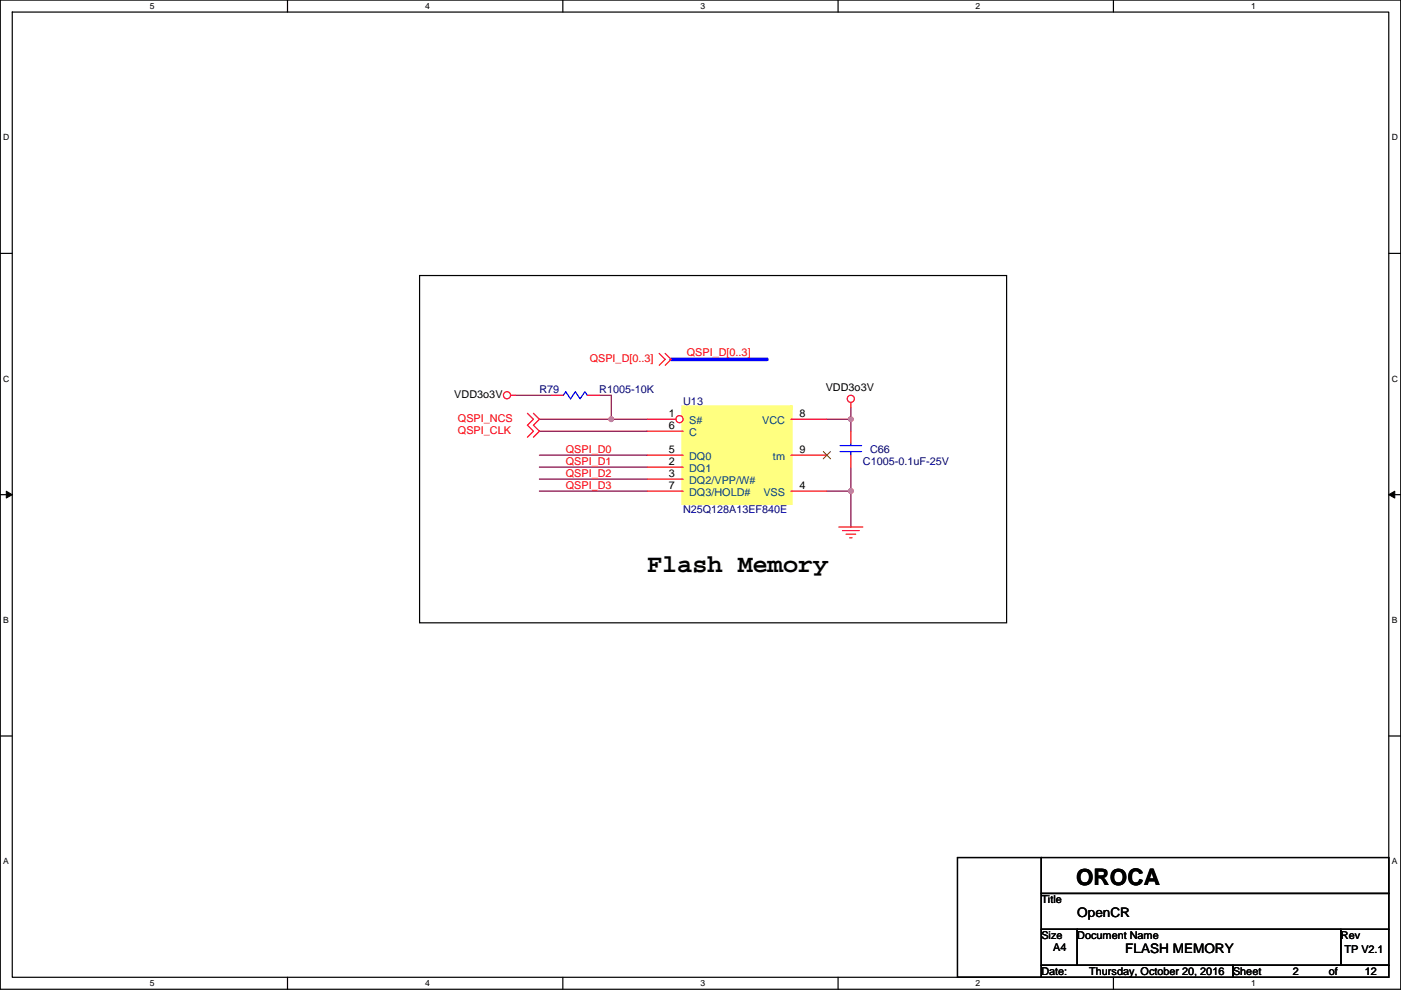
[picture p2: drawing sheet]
<svg xmlns="http://www.w3.org/2000/svg" width="297mm" height="210mm" viewBox="0 0 297 210" stroke-linecap="round" stroke-linejoin="round" font-family="sans-serif">
<path d="M.1 0h296.9v209.8h-296.9zM2.6 2.6h291.8v204.7h-291.8z" fill="none" stroke="#000" stroke-width=".25"/>
<g fill="#fff">
<path d="M31.8 .3h1v2h-1z"/>
<path d="M31.8 207.5h1v2.1h-1z"/>
</g>
<path d="M61 0v2.6M61 207.3v2.5" fill="none" stroke="#000" stroke-width=".25"/>
<g fill="#fff">
<path d="M90.1 .3h1v2h-1z"/>
<path d="M90.1 207.5h1v2.1h-1z"/>
</g>
<path d="M119.3 0v2.6M119.3 207.3v2.5" fill="none" stroke="#000" stroke-width=".25"/>
<g fill="#fff">
<path d="M148.5 .3h1v2h-1z"/>
<path d="M148.5 207.5h1v2.1h-1z"/>
</g>
<path d="M177.7 0v2.6M177.7 207.3v2.5" fill="none" stroke="#000" stroke-width=".25"/>
<g fill="#fff">
<path d="M206.9 .3h1v2h-1z"/>
<path d="M206.9 207.5h1v2.1h-1z"/>
</g>
<path d="M236.1 0v2.6M236.1 207.3v2.5" fill="none" stroke="#000" stroke-width=".25"/>
<g fill="#fff">
<path d="M265.2 .3h1v2h-1z"/>
<path d="M265.2 207.5h1v2.1h-1z"/>
<path d="M.7 28.2h1.3v2h-1.3z"/>
<path d="M295.1 28.2h1.3v2h-1.3z"/>
<path d="M.7 79.3h1.3v2.1h-1.3z"/>
<path d="M295.1 79.3h1.3v2.1h-1.3z"/>
</g>
<path d="M.1 53.7h2.5M294.4 53.7h2.6" fill="none" stroke="#000" stroke-width=".25"/>
<g fill="#fff">
<path d="M.7 130.5h1.2v2h-1.2z"/>
<path d="M295.1 130.5h1.2v2h-1.2z"/>
</g>
<path d="M.1 104.9h2.5M294.4 104.9h2.6" fill="none" stroke="#000" stroke-width=".25"/>
<path d="M1.3 104.2l1.3 .7-1.3 .7zM294.4 104.9l1.3-.7v1.4z" fill="#000" stroke="#000" stroke-width=".21"/>
<g fill="#fff">
<path d="M.7 181.7h1.2v2h-1.2z"/>
<path d="M295.1 181.7h1.2v2h-1.2z"/>
</g>
<path d="M89 58.4h124.4v73.7h-124.4zM.1 156.1h2.5M294.4 156.1h2.6M203 181.9h17.8v25.4h-17.8zM220.8 197.1h7.6v7.6h-7.6zM220.8 189.5h73.6v7.6h-73.6zM220.8 181.9h73.6v7.6h-73.6zM228.4 197.1h55.9v7.6h-55.9zM284.3 197.1h10.1v7.6h-10.1zM220.8 204.7h40.6v2.6h-40.6zM261.4 204.7h33v2.6h-33z" fill="none" stroke="#000" stroke-width=".25"/>
<path d="M142.3 76.2h20.3" fill="none" stroke="#00f" stroke-width=".76"/>
<g fill="none" stroke="#800040" stroke-width=".25">
<path d="M109.3 83.8h7.6M114.4 88.9h15.2M114.4 91.5h22.8M114.4 96.5h22.8M114.4 99.1h22.8M127.1 83.8h2.5v5.1M129.6 88.9h7.6M175.3 88.9h5.1M180.4 88.9v2.6M180.4 86.4v2.5M180.4 99.1v5.1M114.4 101.6h22.8"/>
<path d="M114.4 104.2h22.8M175.3 104.2h5.1M180.4 104.2v7.6"/>
</g>
<g fill="#f0f" stroke="#f0f" stroke-width=".25">
<circle cx="180.4" cy="88.9" r=".5"/>
<circle cx="180.4" cy="104.1" r=".5"/>
<circle cx="129.6" cy="88.9" r=".5"/>
</g>
<g fill="none" stroke="#f00" stroke-width=".25">
<path d="M139.8 75l1.2 1.2-1.2 1.3M141 75l1.3 1.2-1.3 1.3M108.3 83.8h1M111.8 87.7l1.3 1.2-1.3 1.3 1.3 1.3-1.3 1.2M113.1 87.7l1.3 1.2-1.3 1.3 1.3 1.3-1.3 1.2M137.2 91.5h7.6M167.7 88.9h7.6M180.4 85.4v1M177.9 111.8h5M178.6 112.5h3.6M179.4 113.3h2M180.1 114.1h.6"/>
<circle cx="107.5" cy="83.8" r=".76"/>
<circle cx="180.4" cy="84.6" r=".76"/>
</g>
<path d="M144.8 86.4v20.3h22.9v-20.3z" fill-rule="evenodd" fill="#ffff80" stroke="#ffff80" stroke-width=".76"/>
<path d="M144.8 86.4h22.9v20.3h-22.9z" fill="none" stroke="#ffff80" stroke-width=".25"/>
<circle cx="144.1" cy="88.9" r=".76" fill="#fff" stroke="#f00" stroke-width=".25"/>
<path d="M116.9 83.8h2.5M124.5 83.8h2.6M137.2 88.9h6.1M137.2 96.5h7.6M137.2 99.1h7.6M167.7 96.5h7.6M180.4 91.5v2.5M180.4 96.5v2.6M137.2 101.6h7.6M137.2 104.2h7.6M167.7 104.2h7.6" fill="none" stroke="#f00" stroke-width=".25"/>
<path d="M174.6 95.8l1.5 1.5M176.1 95.8l-1.6 1.5" fill="none" stroke="#804000" stroke-width=".21"/>
<path d="M119.4 83.8l.5-.7 1.1 1.5 1-1.5 1 1.5 1-1.5 .5 .7M178.1 95.8h4.6M178.1 94.5h4.6M180.4 95.8v.7M180.4 94v.5" fill="none" stroke="#00f" stroke-width=".25"/>
<g fill="#f0f" stroke="#f0f" stroke-width=".25">
<circle cx="180.4" cy="88.9" r=".5"/>
<circle cx="180.4" cy="104.1" r=".5"/>
<circle cx="129.6" cy="88.9" r=".5"/>
</g>
<text font-size="5.3" x="137.2" y="121.3">Flash Memory</text>
<text font-size="4.8" x="228.2" y="187.6">OROCA</text>
<g font-size="2.8">
<text x="228.4" y="194.5">OpenCR</text>
<text x="238.6" y="202.2">FLASH MEMORY</text>
</g>
<g font-size="2.3" fill="#f00">
<text x="125" y="76.8">QSPI_D[0..3]</text>
<text x="145.6" y="75.5">QSPI_D[0..3]</text>
<text x="97.1" y="89.5">QSPI_NCS</text>
<text x="97.1" y="92">QSPI_CLK</text>
<text x="119.9" y="96">QSPI_D0</text>
<text x="119.9" y="98.6">QSPI_D1</text>
<text x="119.9" y="101.1">QSPI_D2</text>
<text x="119.9" y="103.7">QSPI_D3</text>
</g>
<g font-size="2.3" fill="#000080">
<text x="114.4" y="83.4">R79</text>
<text x="127.1" y="83.4">R1005-10K</text>
<text x="144.8" y="85.9">U13</text>
<text x="182.9" y="98.6">C1005-0.1uF-25V</text>
<text x="184.5" y="96.1">C66</text>
<text x="144.8" y="108.8">N25Q128A13EF840E</text>
</g>
<g font-size="2.3">
<text x="175.1" y="82.8">VDD3o3V</text>
<text x="96.3" y="84.4">VDD3o3V</text>
<text x="141.8" y="88.4">1</text>
<text x="169.5" y="88.4">8</text>
<text x="141.8" y="90.9">6</text>
<text x="141.8" y="96">5</text>
<text x="141.8" y="98.6">2</text>
<text x="141.8" y="101.1">3</text>
<text x="169.5" y="96">9</text>
<text x="141.8" y="103.6">7</text>
<text x="169.5" y="103.6">4</text>
<text x="220.8" y="191.6">Title</text>
<text x="220.8" y="199.2">Size</text>
<text x="223.3" y="201.7">A4</text>
<text x="228.4" y="199.2">Document Name</text>
<text x="284.3" y="199.2">Rev</text>
<text x="285" y="202.2">TP V2.1</text>
<text x="220.8" y="206.8">Date:</text>
<text x="230.9" y="206.8">Thursday, October 20, 2016</text>
<text x="261.4" y="206.8">Sheet</text>
<text x="274.1" y="206.8">2</text>
<text x="281.7" y="206.8">of</text>
<text x="289.4" y="206.8">12</text>
</g>
<g font-size="2.3" fill="#004080">
<text x="146.1" y="90">S#</text>
<text x="161.6" y="90">VCC</text>
<text x="146.1" y="92.5">C</text>
<text x="146.1" y="97.6">DQ0</text>
<text x="146.1" y="100.1">DQ1</text>
<text x="163.9" y="97.6">tm</text>
<text x="146.1" y="102.7">DQ2/VPP/W#</text>
<text x="146.1" y="105.2">DQ3/HOLD#</text>
<text x="161.9" y="105.2">VSS</text>
</g>
<g font-size="1.8">
<text x="31.8" y="1.9">5</text>
<text x="90.1" y="1.9">4</text>
<text x="148.5" y="1.9">3</text>
<text x="206.9" y="1.9">2</text>
<text x="265.2" y="1.9">1</text>
<text x=".7" y="29.8">D</text>
<text x="295.1" y="29.8">D</text>
<text x=".7" y="81">C</text>
<text x="295.1" y="81">C</text>
<text x=".7" y="132.1">B</text>
<text x="295.1" y="132.1">B</text>
<text x=".7" y="183.3">A</text>
<text x="295.1" y="183.3">A</text>
<text x="31.8" y="209.2">5</text>
<text x="90.1" y="209.2">4</text>
<text x="148.5" y="209.2">3</text>
<text x="206.9" y="209.2">2</text>
<text x="265.2" y="209.2">1</text>
</g>
</svg>
